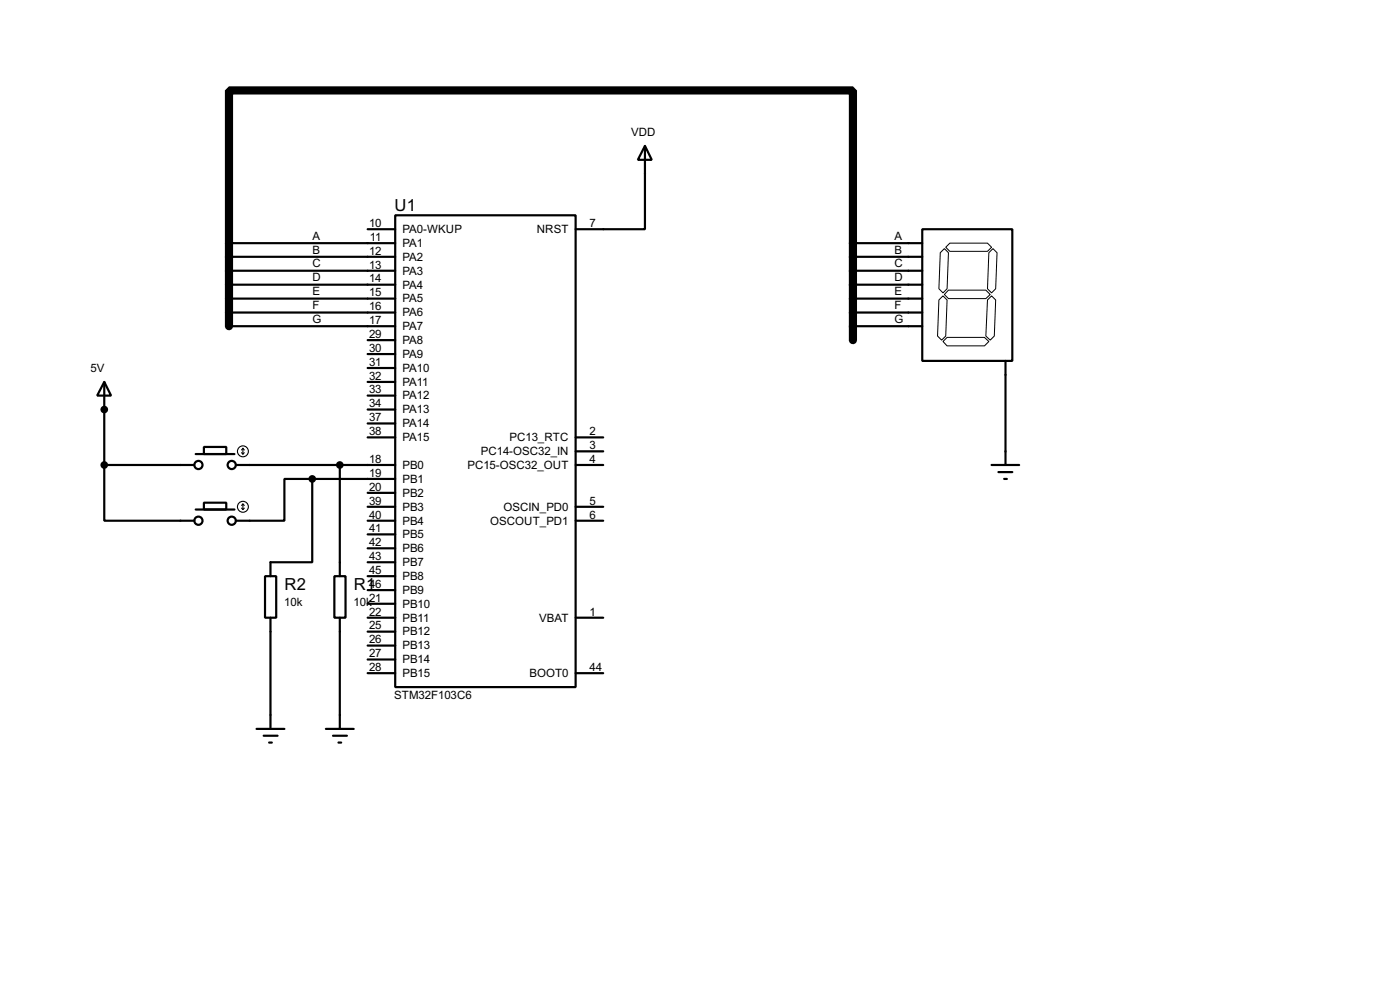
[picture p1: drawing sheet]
<svg xmlns="http://www.w3.org/2000/svg" width="256mm" height="180mm" viewBox="0 0 256 180" stroke-linecap="round" stroke-linejoin="round" font-family="sans-serif">
<path d="M42 59.7v-43.1h114.3v45.7" fill="none" stroke="#000" stroke-width="1.5"/>
<g fill="none" stroke="#000" stroke-width=".4">
<path d="M72.4 39.4h33.1v86.4h-33.1zM118.2 26.7l1.2 2.6h-2.5zM118.2 26.7v15.3h-12.7M42 44.5h30.4M42 47h30.4M42 49.6h30.4M42 52.1h30.4M42 54.7h30.4M42 57.2h30.4M42 59.7h30.4M67.4 42h5M156.3 44.5h12.7"/>
<path d="M156.3 47h12.7M156.3 49.6h12.7M156.3 52.1h12.7M156.3 54.7h12.7M156.3 57.2h12.7M156.3 59.7h12.7M169 42h16.5v24.1h-16.5zM19.1 69.9l1.3 2.5h-2.6zM19.1 69.9v15.2M67.4 62.3h5M67.4 64.8h5M67.4 67.4h5"/>
<path d="M67.4 69.9h5M67.4 72.4h5M67.4 75h5M67.4 77.5h5M184.2 66.1v19M19.1 85.1v10.2h16.5M19.1 85.1h16.5M35.9 83.1h7.1M35.9 93.3h7.1M37.4 81.8h4.1v1.3h-4.1zM37.4 92h4.1v1.3h-4.1zM43.2 85.1h29.2"/>
<path d="M57.2 87.7h-5.1v7.6h-8.9M57.2 87.7v15.2h-7.6v2.6M57.2 87.7h15.2M62.3 85.1v20.4M67.4 92.8h5M67.4 95.3h5M67.4 90.2h5M67.4 97.8h5M67.4 80.1h5M105.5 85.1h5M105.5 92.8h5M105.5 95.3h5"/>
<path d="M105.5 80.1h5M105.5 82.6h5M181.7 85.1h5M182.9 86.4h2.6M184 87.7h.5M48.6 105.5h2v7.6h-2zM49.6 113.1v20.3M61.3 105.5h2v7.6h-2zM62.3 113.1v20.3M67.4 105.5h5M67.4 108h5M67.4 110.5h5"/>
<path d="M67.4 113.1h5M67.4 100.4h5M67.4 102.9h5M67.4 115.6h5M67.4 118.2h5M105.5 113.1h5M47 133.4h5.1M48.3 134.7h2.6M49.3 135.9h.5M59.7 133.4h5.1M61 134.7h2.6M62 135.9h.5"/>
<path d="M67.4 123.2h5M67.4 120.7h5M105.5 123.2h5"/>
<circle cx="36.3" cy="95.3" r=".75"/>
<circle cx="36.3" cy="85.1" r=".75"/>
<circle cx="42.4" cy="95.3" r=".75"/>
<circle cx="42.4" cy="85.1" r=".75"/>
</g>
<circle cx="19.1" cy="75" r=".2" fill="#000"/>
<path d="M172 54.9l.8-.7 .7 .7-.2 6.6-.8 .8-.7-.8zM172.3 46.3l.7-.8 .8 .8-.3 6.6-.7 .7-.8-.7zM173.8 53.1h6.8l.8 .8-.8 .8h-6.8l-.8-.8zM174 44.5h6.9l.8 .8-.8 .7h-6.9l-.7-.7zM180.9 54.9l.8-.7 .7 .7-.2 6.6-.8 .8-.8-.8zM181.2 46.3l.7-.8 .8 .8-.3 6.6-.7 .7-.8-.7zM172.8 62.5l.7-.7h6.9l.8 .7-.8 .8h-6.9z" fill="none" stroke="#000" stroke-width=".18"/>
<g fill="none" stroke="#000" stroke-width=".2">
<path d="M44.3 82.9l.2 .2M44.3 93l.2 .3M44.5 82.1v1M44.5 92.3v1M44.5 82.1l-.2 .3M44.5 82.1l.3 .3M44.5 92.3l-.2 .2M44.5 92.3l.3 .2M44.8 82.9l-.3 .2M44.8 93l-.3 .3"/>
<circle cx="44.5" cy="82.6" r="1"/>
<circle cx="44.5" cy="92.8" r="1"/>
</g>
<g fill="#000" stroke="#000" stroke-width=".4">
<circle cx="19.1" cy="75" r=".5"/>
<circle cx="19.1" cy="85.1" r=".5"/>
<circle cx="57.2" cy="87.7" r=".5"/>
<circle cx="62.2" cy="85.1" r=".5"/>
</g>
<g font-size="3.4">
<text x="72.3" y="38.6">U1</text>
<text x="52.1" y="108">R2</text>
<text x="64.8" y="108">R1</text>
</g>
<g font-size="2.4">
<text x="115.6" y="24.9">VDD</text>
<text x="67.6" y="41.6">10</text>
<text x="108" y="41.6">7</text>
<text x="57.2" y="43.9">A</text>
<text x="57.2" y="46.4">B</text>
<text x="67.6" y="46.6">12</text>
<text x="67.8" y="44.1">11</text>
<text x="73.7" y="42.7">PA0-WKUP</text>
<text x="73.7" y="47.7">PA2</text>
<text x="73.7" y="45.2">PA1</text>
<text x="98.3" y="42.7">NRST</text>
<text x="163.9" y="43.9">A</text>
<text x="163.9" y="46.4">B</text>
<text x="57.2" y="49">C</text>
<text x="57.2" y="51.5">D</text>
<text x="67.6" y="49.2">13</text>
<text x="67.6" y="51.7">14</text>
<text x="73.7" y="50.3">PA3</text>
<text x="73.7" y="52.8">PA4</text>
<text x="163.9" y="49">C</text>
<text x="163.9" y="51.5">D</text>
<text x="57.2" y="54">E</text>
<text x="57.2" y="56.6">F</text>
<text x="57.2" y="59.1">G</text>
<text x="67.6" y="54.3">15</text>
<text x="67.6" y="56.8">16</text>
<text x="67.6" y="59.3">17</text>
<text x="73.7" y="55.4">PA5</text>
<text x="73.7" y="57.9">PA6</text>
<text x="163.9" y="54">E</text>
<text x="163.9" y="56.6">F</text>
<text x="163.9" y="59.1">G</text>
<text x="67.6" y="61.9">29</text>
<text x="67.6" y="64.4">30</text>
<text x="73.7" y="60.4">PA7</text>
<text x="73.7" y="63">PA8</text>
<text x="73.7" y="65.5">PA9</text>
<text x="16.6" y="68.1">5V</text>
<text x="67.6" y="67">31</text>
<text x="67.6" y="69.5">32</text>
<text x="67.6" y="72">33</text>
<text x="73.7" y="68.1">PA10</text>
<text x="73.7" y="70.6">PA11</text>
<text x="67.6" y="74.6">34</text>
<text x="67.6" y="77.1">37</text>
<text x="73.7" y="73.1">PA12</text>
<text x="73.7" y="75.7">PA13</text>
<text x="67.6" y="79.7">38</text>
<text x="73.7" y="78.2">PA14</text>
<text x="73.7" y="80.8">PA15</text>
<text x="88.1" y="83.3">PC14-OSC32_IN</text>
<text x="93.3" y="80.8">PC13_RTC</text>
<text x="108" y="79.7">2</text>
<text x="108" y="82.2">3</text>
<text x="67.6" y="84.7">18</text>
<text x="67.6" y="87.3">19</text>
<text x="67.6" y="89.8">20</text>
<text x="73.7" y="85.8">PB0</text>
<text x="73.7" y="88.4">PB1</text>
<text x="85.6" y="85.8">PC15-OSC32_OUT</text>
<text x="108" y="84.7">4</text>
<text x="67.6" y="92.4">39</text>
<text x="67.6" y="94.9">40</text>
<text x="73.7" y="90.9">PB2</text>
<text x="73.7" y="93.5">PB3</text>
<text x="92.2" y="93.5">OSCIN_PD0</text>
<text x="108" y="92.4">5</text>
<text x="108" y="94.9">6</text>
<text x="67.6" y="97.4">41</text>
<text x="67.6" y="100">42</text>
<text x="73.7" y="96">PB4</text>
<text x="73.7" y="98.5">PB5</text>
<text x="73.7" y="101.1">PB6</text>
<text x="89.8" y="96">OSCOUT_PD1</text>
<text x="67.6" y="105.1">45</text>
<text x="67.6" y="107.6">46</text>
<text x="67.6" y="102.5">43</text>
<text x="73.7" y="106.2">PB8</text>
<text x="73.7" y="103.6">PB7</text>
<text x="52.1" y="111">10k</text>
<text x="64.8" y="111">10k</text>
<text x="67.6" y="110.1">21</text>
<text x="67.6" y="112.7">22</text>
<text x="73.7" y="108.7">PB9</text>
<text x="73.7" y="111.2">PB10</text>
<text x="73.7" y="113.8">PB11</text>
<text x="98.8" y="113.8">VBAT</text>
<text x="108" y="112.7">1</text>
<text x="67.6" y="115.2">25</text>
<text x="67.6" y="117.8">26</text>
<text x="73.7" y="116.3">PB12</text>
<text x="73.7" y="118.9">PB13</text>
<text x="67.6" y="120.3">27</text>
<text x="67.6" y="122.8">28</text>
<text x="73.7" y="121.4">PB14</text>
<text x="73.7" y="123.9">PB15</text>
<text x="97" y="123.9">BOOT0</text>
<text x="108" y="122.8">44</text>
<text x="72.2" y="127.9">STM32F103C6</text>
</g>
</svg>
